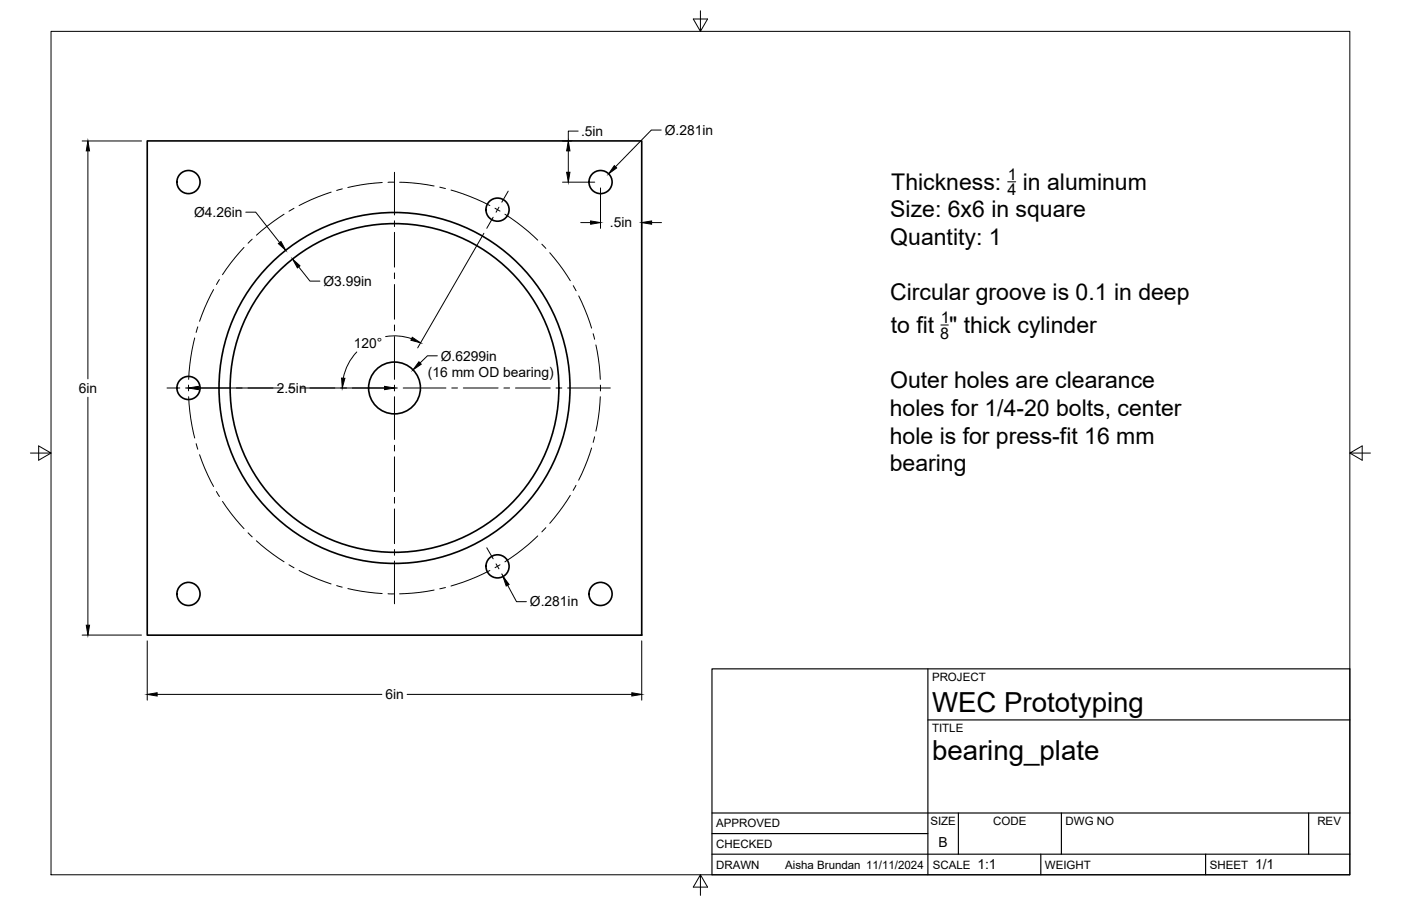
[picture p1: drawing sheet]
<svg xmlns="http://www.w3.org/2000/svg" width="432mm" height="279mm" viewBox="0 0 432 279" stroke-linecap="round" stroke-linejoin="round" font-family="sans-serif">
<!-- layer: Visible -->
<g fill="none" stroke="#000" stroke-width=".51">
<path d="M45.4 43.5h152.4v152.4h-152.4z"/>
<circle cx="58.1" cy="56.1" r="3.6"/>
<circle cx="185.1" cy="56.1" r="3.6"/>
<circle cx="153.3" cy="64.7" r="3.6"/>
<circle cx="58.1" cy="119.6" r="3.6"/>
<circle cx="121.6" cy="119.6" r="50.7"/>
<circle cx="121.6" cy="119.6" r="8"/>
<circle cx="121.6" cy="119.6" r="54.1"/>
<circle cx="153.3" cy="174.7" r="3.6"/>
<circle cx="58.1" cy="183.2" r="3.6"/>
<circle cx="185.1" cy="183.2" r="3.6"/>
</g>
<!-- layer: Border -->
<path d="M15.7 9.7h400.3v260.1h-400.3zM215.9 3.3v6.4l-2.2-3.8h4.4l-2.2 3.8M9.4 139.7h6.3l-3.8-2.2v4.4l3.8-2.2M416 139.7l3.8 2.2v-4.4l-3.8 2.2h6.4M215.9 269.8l2.2 3.8h-4.4l2.2-3.8v6.3" fill="none" stroke="#000" stroke-width=".31"/>
<!-- layer: Titleblock -->
<path d="M219.4 206.3h196.6v63.5h-196.6zM286 206.3v63.5M286 222h130M219.4 257.1h66.6M219.4 250.7h196.6M295.4 250.7v12.7M327.1 250.7v12.7M403.3 250.7v12.7M219.4 263.4h196.6M320.8 263.4v6.4M371.6 263.4v6.4" fill="none" stroke="#000" stroke-width=".36"/>
<!-- layer: FD_Dimensions -->
<g fill="none" stroke="#000" stroke-width=".31">
<path d="M25.3 43.5h18.3M27.1 46.5v70.3M173.4 43.5h2.8M173.4 56.2h9.9M175.2 46.5v6.6M178.2 40.4h-3v3.1M185.1 58v12.4M203.8 40.1h-3.1l-11 11.3M75.8 65.4h3l7.4 9.4M149.1 71.9l-20.4 35.4M179 68.6h3M197.8 68.7v1.7"/>
<path d="M200.8 68.6h3.1M92.1 82.3l3.4 4.4h3.1M61.1 119.7h23.1M95.5 119.7h23M110 108.5a16.1 16.1 0 0 0-4.2 8.1M118.9 103.8a16.1 16.1 0 0 1 8 .7M134.8 109.7h-3.1l-2.2 2.2M27.1 122.5v70.3M25.3 195.9h18.3M45.4 197.6v18.3M156.5 180.5l2.7 5h3M197.8 197.6v18.3"/>
<path d="M48.4 214.1h69.3M125.5 214.1h69.2"/>
</g>
<g fill="#000" stroke="#000" stroke-width=".31">
<path d="M27.1 43.5l.5 3h-1zM174.6 53.1h1.1l-.5 3.1zM175.2 43.5l.5 3h-1.1zM189.3 51.1l.8 .7-2.5 1.8zM85.8 75.1l.8-.6 1.5 2.7zM182 68.1l3.1 .5-3.1 .6zM197.8 68.6l3-.5v1.1zM90.2 79.9l2.3 2.1-.8 .6zM58.1 119.7l3-.6v1.1zM105.3 116.6l1 .1-.8 3zM118.5 119.1l3.1 .6-3.1 .5zM127.1 104l2.5 1.7-3-.8z"/>
<path d="M129.1 111.6l.7 .7-2.5 1.8zM26.6 192.8h1l-.5 3.1zM155 177.8l1.9 2.4-.9 .5zM45.4 214.1l3-.5v1.1zM194.7 213.6l3.1 .5-3.1 .6z"/>
</g>
<!-- layer: Notes -->
<path d="M310.6 56.1h2.5M290 100.2h2.3" fill="none" stroke="#000" stroke-width=".31"/>
<!-- layer: Smart Centers -->
<g fill="none" stroke="#000" stroke-width=".31">
<path d="M102.1 59.2l-6.2 2.4-3.7 1.8M105.5 58.3l-1.7 .4M117.8 56.3l-4.4 .4-6.2 1.1M121.4 56.2h-1.8M121.6 53.1v13.2M123.2 56.2l6.1 .4 4.5 .8M135.6 57.7l1.7 .4M139 58.6l5.8 2 6.2 2.8M156.6 58.9l-1.9 3.5M75.2 76.3l-4.1 4.8-2.5 3.6M77.7 73.8l-1.2 1.2M87.5 66.1l-5.2 3.7-3.3 2.7"/>
<path d="M90.6 64.2l-1.5 .9M121.6 68.1v1.8M121.6 71.6v10.8M152 67l-2 3.4M152.6 64.2l1.5 .9M153.8 63.9l-.9 1.5M155.6 66.1l5.6 3.9 4.5 4.1M167 75.3l1.2 1.3M169.4 77.9l4.2 5.4 2.2 3.3M65.8 89.3l-2.7 5.6-1.6 4.2M67.6 86.2l-.9 1.5M121.6 84.2v1.7"/>
<path d="M121.6 87.7v10.7M176.7 88.1l.8 1.6M178.4 91.2l2.6 6.2 1.3 3.8M51.5 119.7h3.9M57.2 119.7h1.8M58.1 118.8v1.7M60 104.2l-1.2 6-.7 6.8M60.8 119.7h10.3M61 100.8l-.5 1.7M72.9 119.7h1.8M76.4 119.7h10.8M88.9 119.7h1.8"/>
<path d="M92.5 119.7h10.7M105 119.7h1.8M108.6 119.7h10.3M120.7 119.7h1.8M121.6 100.2v1.8M121.6 103.8v13.2M121.6 118.8v1.8M124.3 119.7h13.1M139.2 119.7h1.8M142.8 119.7h10.7M155.3 119.7h1.8M158.9 119.7h10.7"/>
<path d="M171.4 119.7h1.8M174.9 119.7h13.2M182.8 102.9l.5 1.7M183.7 106.4l1 6.4 .3 4.2M185.1 118.8v1.8M58.1 122.3l.7 6.8 1.2 6M60.5 136.8l.5 1.7M121.6 122.3v13.2M121.6 137.3v1.8M182.3 138.2l-2.1 5.9-1.8 4M183.3 134.7l-.5 1.7M185 122.3l-.3 4.2-1 6.5"/>
<path d="M61.5 140.2l1.6 4.3 2.7 5.5M66.7 151.6l.9 1.5M68.6 154.6l2.5 3.6 4.1 4.8M121.6 140.9v10.7M121.6 153.4v1.8M121.6 157v10.7M175.8 152.8l-2.2 3.2-4.2 5.4M177.5 149.7l-.8 1.5M76.5 164.3l1.2 1.3M79 166.8l3.3 2.7 5.2 3.7M89.1 174.2l1.5 .9M92.2 175.9l5.8 2.7 4 1.5"/>
<path d="M121.6 169.5v1.7M121.6 173v13.2M150 168.9l2 3.4M151 175.9l-6.2 2.9-5.8 1.9M152.9 173.9l.9 1.5M154.1 174.2l-1.5 .9M154.7 177l1.9 3.4M165.7 165.3l-4.5 4-5.6 4M168.2 162.7l-1.2 1.3M103.8 180.6l1.7 .5M107.2 181.5l4 .8 6.6 .7M119.6 183.1l1.8 .1"/>
<path d="M133.8 182l-4.5 .7-6.2 .4M137.3 181.2l-1.7 .4"/>
</g>
<g font-size="8.5">
<text x="287.3" y="219.5">WEC Prototyping</text>
<text x="287.3" y="234.5">bearing_plate</text>
</g>
<g font-size="7.1">
<text x="274.7" y="58.6">Thickness:</text>
<text x="315.3" y="58.6">in aluminum</text>
<text x="274.4" y="67">Size: 6x6 in square</text>
<text x="274.4" y="75.6">Quantity: 1</text>
<text x="274.3" y="92.6">Circular groove is 0.1 in deep</text>
<text x="274.6" y="102.8">to fit &quot; thick cylinder</text>
<text x="274.4" y="119.7">Outer holes are clearance</text>
<text x="274.2" y="128.3">holes for 1/4-20 bolts, center</text>
<text x="274.2" y="136.8">hole is for press-fit 16 mm</text>
<text x="274.2" y="145.3">bearing</text>
</g>
<g font-size="5">
<text x="310.6" y="55.5">1</text>
<text x="310.5" y="60.2">4</text>
<text x="289.9" y="99.6">1</text>
<text x="289.8" y="104.5">8</text>
</g>
<g font-size="4.3">
<text x="179.1" y="41.9">.5in</text>
<text x="204.9" y="41.6">Ø.281in</text>
<text x="59.9" y="66.9">Ø4.26in</text>
<text x="188" y="70.1">.5in</text>
<text x="99.7" y="88.2">Ø3.99in</text>
<text x="109.1" y="107.2">120°</text>
<text x="135.9" y="111.2">Ø.6299in</text>
<text x="131.9" y="116.3">(16 mm OD bearing)</text>
<text x="24.3" y="121.2">6in</text>
<text x="85.3" y="121.2">2.5in</text>
<text x="163.3" y="187">Ø.281in</text>
<text x="118.8" y="215.6">6in</text>
<text x="289.3" y="261.2">B</text>
<text x="301.2" y="268.1">1:1</text>
<text x="386.8" y="268.1">1/1</text>
</g>
<g font-size="3.5">
<text x="287.3" y="210.1">PROJECT</text>
<text x="287.3" y="225.8">TITLE</text>
<text x="220.7" y="255.2">APPROVED</text>
<text x="286.7" y="254.5">SIZE</text>
<text x="306.1" y="254.5">CODE</text>
<text x="328.4" y="254.5">DWG NO</text>
<text x="406" y="254.5">REV</text>
<text x="220.7" y="261.5">CHECKED</text>
<text x="220.7" y="267.9">DRAWN</text>
<text x="242" y="267.9">Aisha Brundan 11/11/2024</text>
<text x="287.5" y="267.9">SCALE</text>
<text x="322.1" y="267.9">WEIGHT</text>
<text x="372.9" y="267.9">SHEET</text>
</g>
</svg>
